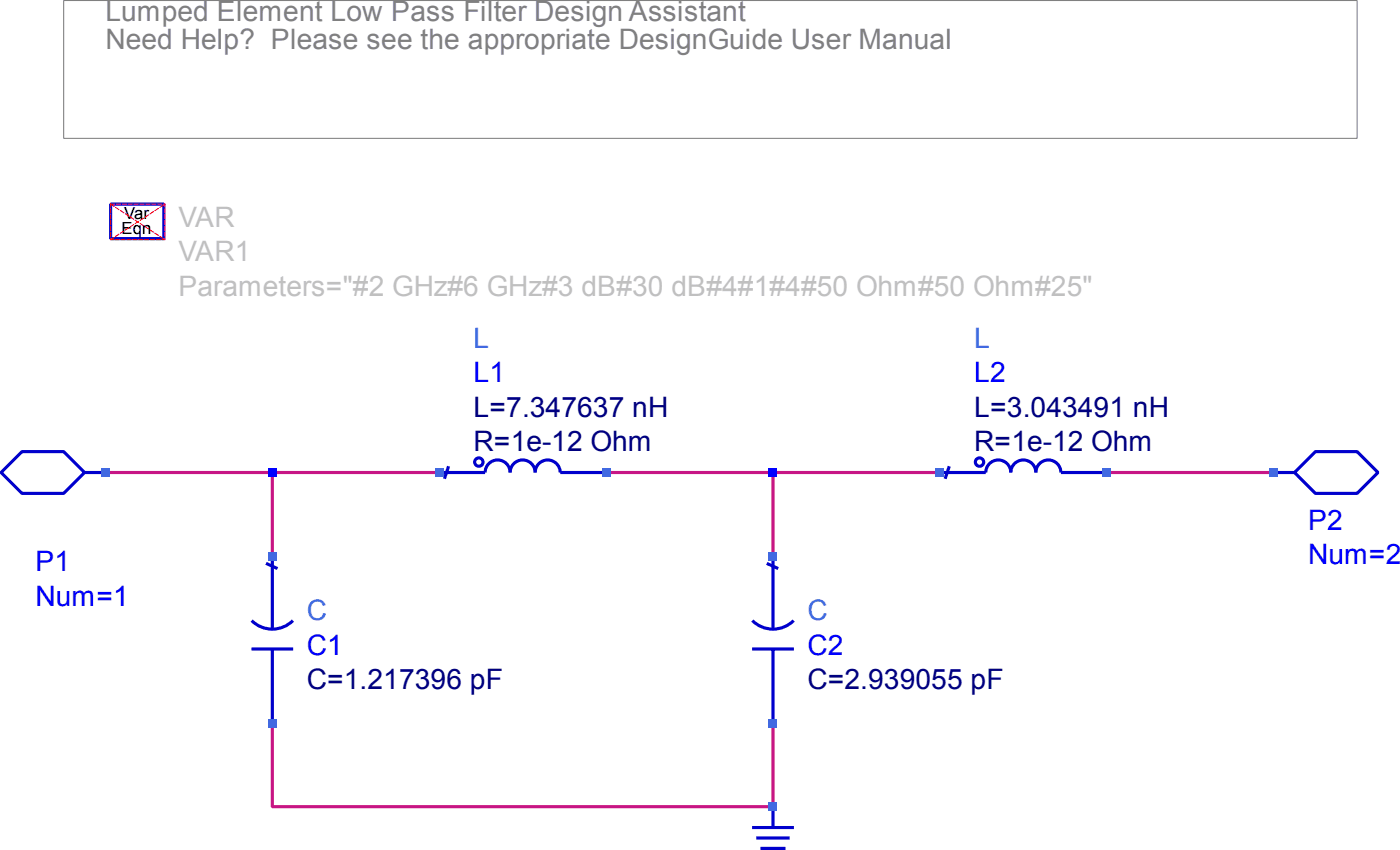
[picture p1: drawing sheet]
<svg xmlns="http://www.w3.org/2000/svg" width="302mm" height="183mm" viewBox="0 0 302 183" stroke-linecap="round" stroke-linejoin="round" font-family="sans-serif">
<path d="M13.7 .1h279.1v29.7h-279.1z" fill="none" stroke="#808080" stroke-width=".23"/>
<path d="M22.7 101.8h72.1M58.7 101.8v18M130.8 101.8h72M166.8 101.8v18M238.8 101.8h36M58.7 155.8v18h108.1v-18" fill="none" stroke="#c71585" stroke-width=".68" stroke-linecap="butt"/>
<path d="M23.9 44h11.4v7.4h-11.4z" fill="none" stroke="#0000cd" stroke-width=".68" stroke-linecap="butt"/>
<path d="M24.1 51.4h11.2v-7.2h.3v7.4h-11.5z" fill="#0000cd"/>
<g fill="none" stroke="#0000cd" stroke-width=".68" stroke-linecap="butt">
<path d="M18.2 101.8l-4.5 4.5h-9l-4.5-4.5 4.5-4.5h9l4.5 4.5h4.5M58.7 119.8v15.8M94.8 101.8h9.9a2.7 2.7 0 0 1 2.7-2.7 2.7 2.7 0 0 1 2.7 2.7 2.7 2.7 0 0 1 2.7-2.7 2.7 2.7 0 0 1 2.7 2.7 2.7 2.7 0 0 1 2.7-2.7 2.7 2.7 0 0 1 2.7 2.7h9.9M96.8 100.5l-.9 2.7M166.8 119.8v15.8M202.8 101.8h9.9a2.7 2.7 0 0 1 2.7-2.7 2.7 2.7 0 0 1 2.7 2.7 2.7 2.7 0 0 1 2.7-2.7 2.7 2.7 0 0 1 2.7 2.7 2.7 2.7 0 0 1 2.7-2.7 2.7 2.7 0 0 1 2.7 2.7h9.9M204.8 100.5l-.9 2.7M274.8 101.8h4.5l4.5 4.5h9l4.5-4.5-4.5-4.5h-9l-4.5 4.5M54.2 139.9h9.1M54.3 133.7a6.3 6.3 0 0 0 8.9 0M57.4 121.4l2.5 1.1M162.3 139.9h9"/>
<path d="M162.3 133.7a6.3 6.3 0 0 0 8.9 0M165.4 121.4l2.5 1.1M58.7 140.1v15.7M166.8 140.1v15.7M162.3 178.3h9M166.8 173.8v4.5M163.2 180.6h7.2M164.1 182.8h5.4"/>
<circle cx="103.3" cy="99.6" r=".9"/>
<circle cx="211.3" cy="99.6" r=".9"/>
</g>
<path d="M23.9 44h11.7v7.6h-11.7zM23.9 51.6l11.7-7.6M23.9 44l11.7 7.6" fill="none" stroke="#f00" stroke-width=".22" stroke-dasharray=".8 .4"/>
<g fill="#4169e1">
<path d="M21.8 100.9h1.8v1.8h-1.8z"/>
<path d="M57.8 154.9h1.8v1.8h-1.8z"/>
<path d="M57.8 118.9h1.8v1.8h-1.8z"/>
</g>
<path d="M57.8 100.9h1.8v1.8h-1.8z" fill="#00f"/>
<g fill="#4169e1">
<path d="M93.9 100.9h1.8v1.8h-1.8z"/>
<path d="M129.9 100.9h1.8v1.8h-1.8z"/>
<path d="M165.9 172.9h1.8v1.8h-1.8z"/>
<path d="M165.9 154.9h1.8v1.8h-1.8z"/>
<path d="M165.9 118.9h1.8v1.8h-1.8z"/>
</g>
<path d="M165.9 100.9h1.8v1.8h-1.8z" fill="#00f"/>
<g fill="#4169e1">
<path d="M201.9 100.9h1.8v1.8h-1.8z"/>
<path d="M237.9 100.9h1.8v1.8h-1.8z"/>
<path d="M273.9 100.9h1.8v1.8h-1.8z"/>
</g>
<g font-size="6.1" fill="#808080">
<text x="22.7" y="4.5">Lumped Element Low Pass Filter Design Assistant</text>
<text x="22.7" y="10.6">Need Help? Please see the appropriate DesignGuide User Manual</text>
</g>
<g font-size="6.1" fill="#c0c0c0">
<text x="38.5" y="48.9">VAR</text>
<text x="38.5" y="56.3">VAR1</text>
<text x="38.5" y="63.7">Parameters=&quot;#2 GHz#6 GHz#3 dB#30 dB#4#1#4#50 Ohm#50 Ohm#25&quot;</text>
</g>
<g font-size="6.1" fill="#1e90ff">
<text x="102.2" y="75">L</text>
<text x="210.2" y="75">L</text>
<text x="66.2" y="133.7">C</text>
<text x="174.2" y="133.7">C</text>
</g>
<g font-size="6.1" fill="#00f">
<text x="102.2" y="82.4">L1</text>
<text x="210.2" y="82.4">L2</text>
<text x="282.2" y="114.1">P2</text>
<text x="7.7" y="123.1">P1</text>
<text x="282.2" y="121.5">Num=2</text>
<text x="7.7" y="130.5">Num=1</text>
<text x="66.2" y="141.1">C1</text>
<text x="174.2" y="141.1">C2</text>
</g>
<g font-size="6.1" fill="#000080">
<text x="102.2" y="89.8">L=7.347637 nH</text>
<text x="210.2" y="89.8">L=3.043491 nH</text>
<text x="102.2" y="97.2">R=1e-12 Ohm</text>
<text x="210.2" y="97.2">R=1e-12 Ohm</text>
<text x="66.2" y="148.5">C=1.217396 pF</text>
<text x="174.2" y="148.5">C=2.939055 pF</text>
</g>
<g font-size="3.6">
<text x="26.8" y="47.1">Var</text>
<text x="26.2" y="50.5">Eqn</text>
</g>
</svg>
